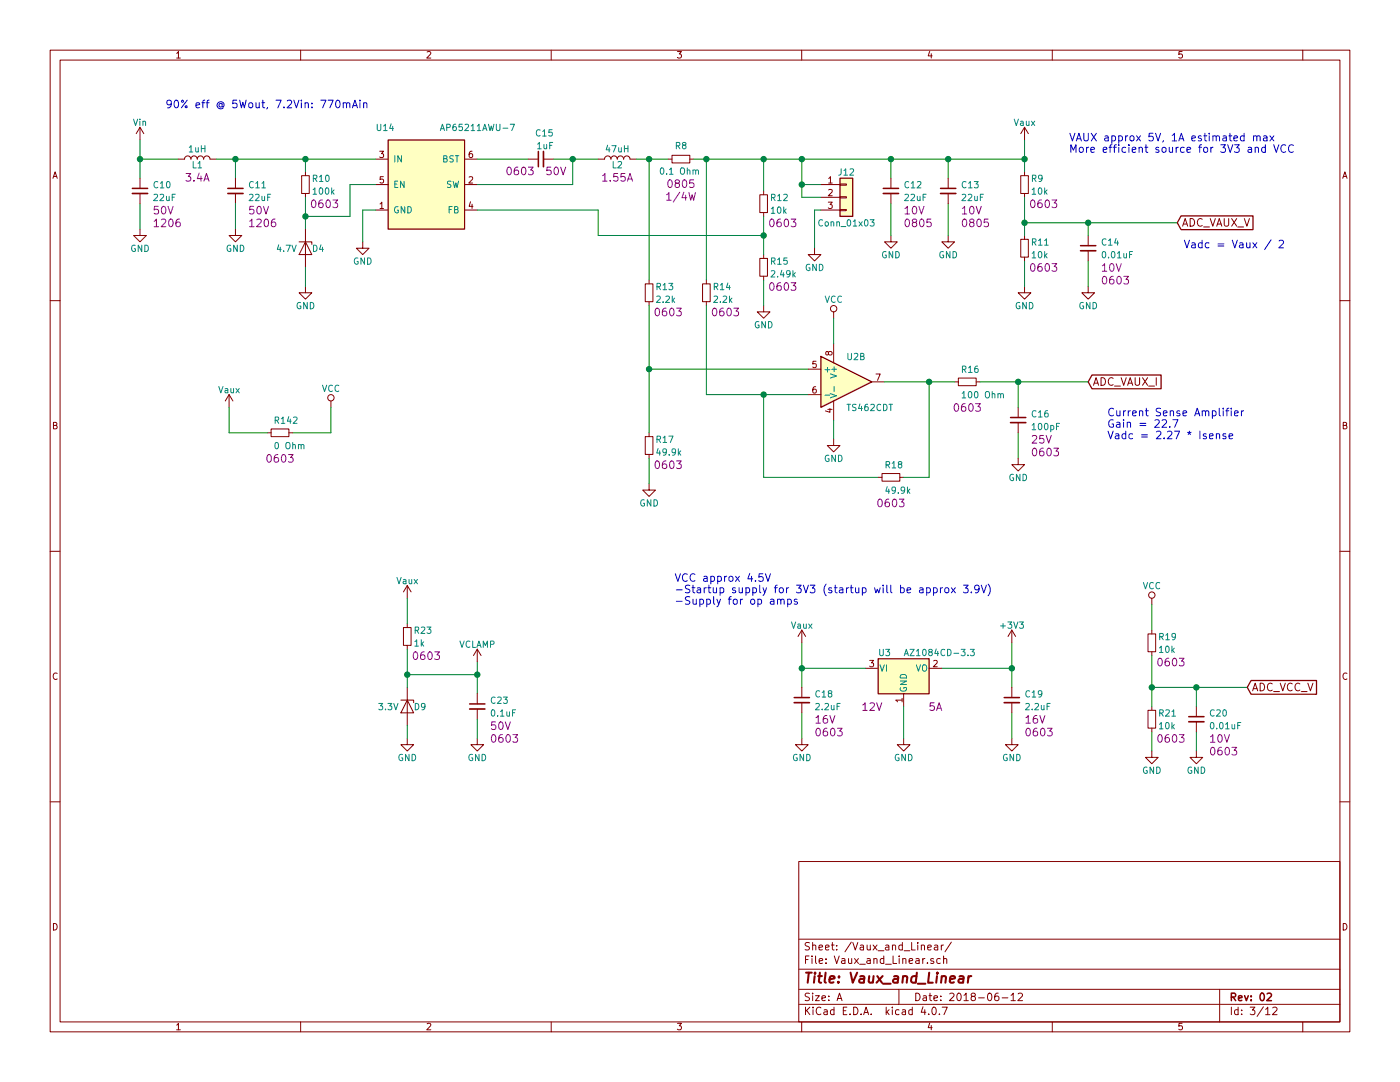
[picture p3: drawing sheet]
EESchema Schematic File Version 2
LIBS:power
LIBS:device
LIBS:switches
LIBS:relays
LIBS:motors
LIBS:transistors
LIBS:conn
LIBS:linear
LIBS:regul
LIBS:74xx
LIBS:cmos4000
LIBS:adc-dac
LIBS:memory
LIBS:xilinx
LIBS:microcontrollers
LIBS:dsp
LIBS:microchip
LIBS:analog_switches
LIBS:motorola
LIBS:texas
LIBS:intel
LIBS:audio
LIBS:interface
LIBS:digital-audio
LIBS:philips
LIBS:display
LIBS:cypress
LIBS:siliconi
LIBS:opto
LIBS:atmel
LIBS:contrib
LIBS:valves
LIBS:74xgxx
LIBS:ac-dc
LIBS:actel
LIBS:allegro
LIBS:Altera
LIBS:analog_devices
LIBS:battery_management
LIBS:bbd
LIBS:bosch
LIBS:brooktre
LIBS:cmos_ieee
LIBS:dc-dc
LIBS:diode
LIBS:elec-unifil
LIBS:ESD_Protection
LIBS:ftdi
LIBS:gennum
LIBS:graphic_symbols
LIBS:hc11
LIBS:infineon
LIBS:intersil
LIBS:ir
LIBS:Lattice
LIBS:leds
LIBS:LEM
LIBS:logic_programmable
LIBS:maxim
LIBS:mechanical
LIBS:microchip_dspic33dsc
LIBS:microchip_pic10mcu
LIBS:microchip_pic12mcu
LIBS:microchip_pic16mcu
LIBS:microchip_pic18mcu
LIBS:microchip_pic24mcu
LIBS:microchip_pic32mcu
LIBS:modules
LIBS:motor_drivers
LIBS:msp430
LIBS:nordicsemi
LIBS:nxp
LIBS:nxp_armmcu
LIBS:onsemi
LIBS:Oscillators
LIBS:Power_Management
LIBS:powerint
LIBS:pspice
LIBS:references
LIBS:rfcom
LIBS:RFSolutions
LIBS:sensors
LIBS:silabs
LIBS:stm8
LIBS:stm32
LIBS:supertex
LIBS:transf
LIBS:triac_thyristor
LIBS:ttl_ieee
LIBS:video
LIBS:wiznet
LIBS:Worldsemi
LIBS:Xicor
LIBS:zetex
LIBS:Symbols_DCDC-ACDC-Converter_RevC_20Jul2012
LIBS:Symbols_EN60617_13Mar2013
LIBS:Symbols_EN60617-10_HF-Radio_DRAFT_12Sep2013
LIBS:Symbols_ICs-Diskrete_RevD10
LIBS:Symbols_ICs-Opto_RevB_16Sep2013
LIBS:Symbols_Microcontroller_Philips-NXP_RevA_06Oct2013
LIBS:Symbols_Socket-DIN41612_RevA
LIBS:Symbols_Transformer-Diskrete_RevA
LIBS:SymbolsSimilarEN60617+oldDIN617-RevE8
LIBS:dk_Addressable-Specialty
LIBS:dk_Alarms-Buzzers-and-Sirens
LIBS:dk_Automotive-Relays
LIBS:dk_Balun
LIBS:dk_Barrel-Audio-Connectors
LIBS:dk_Battery-Holders-Clips-Contacts
LIBS:dk_Clock-Timing-Clock-Generators-PLLs-Frequency-Synthesizers
LIBS:dk_Clock-Timing-Programmable-Timers-and-Oscillators
LIBS:dk_Clock-Timing-Real-Time-Clocks
LIBS:dk_Coaxial-Connectors-RF
LIBS:dk_Current-Transducers
LIBS:dk_Data-Acquisition-ADCs-DACs-Special-Purpose
LIBS:dk_Data-Acquisition-Analog-to-Digital-Converters-ADC
LIBS:dk_Data-Acquisition-Digital-Potentiometers
LIBS:dk_Data-Acquisition-Digital-to-Analog-Converters-DAC
LIBS:dk_Data-Acquisition-Touch-Screen-Controllers
LIBS:dk_DC-DC-Converters
LIBS:dk_Digital-Isolators
LIBS:dk_Diodes-Bridge-Rectifiers
LIBS:dk_Diodes-Rectifiers-Arrays
LIBS:dk_Diodes-Rectifiers-Single
LIBS:dk_Diodes-Zener-Single
LIBS:dk_Display-Modules-LCD-OLED-Graphic
LIBS:dk_Display-Modules-LED-Character-and-Numeric
LIBS:dk_D-Sub-Connectors
LIBS:dk_Embedded-Microcontrollers
LIBS:dk_Encoders
LIBS:dk_Evaluation-Boards-Sensors
LIBS:dk_Ferrite-Beads-and-Chips
LIBS:dk_Fixed-Inductors
LIBS:dk_Fuses
LIBS:dk_Gas-Sensors
LIBS:dk_Humidity-Moisture-Sensors
LIBS:dk_Image-Sensors-Camera
LIBS:dk_Infrared-UV-Visible-Emitters
LIBS:dk_Inrush-Current-Limiters-ICL
LIBS:dk_Interface-Analog-Switches-Multiplexers-Demultiplexers
LIBS:dk_Interface-Analog-Switches-Special-Purpose
LIBS:dk_Interface-Controllers
LIBS:dk_Interface-Drivers-Receivers-Transceivers
LIBS:dk_Interface-I-O-Expanders
LIBS:dk_Interface-Modules
LIBS:dk_Interface-Sensor-and-Detector-Interfaces
LIBS:dk_Interface-Sensor-Capacitive-Touch
LIBS:dk_Interface-Specialized
LIBS:dk_LED-Indication-Discrete
LIBS:dk_LEDs-Circuit-Board-Indicators-Arrays-Light-Bars-Bar-Graphs
LIBS:dk_Linear-Amplifiers-Audio
LIBS:dk_Linear-Amplifiers-Instrumentation-OP-Amps-Buffer-Amps
LIBS:dk_Linear-Comparators
LIBS:dk_Logic-Buffers-Drivers-Receivers-Transceivers
LIBS:dk_Logic-Flip-Flops
LIBS:dk_Logic-Gates-and-Inverters
LIBS:dk_Logic-Multivibrators
LIBS:dk_Logic-Shift-Registers
LIBS:dk_Logic-Signal-Switches-Multiplexers-Decoders
LIBS:dk_Logic-Translators-Level-Shifters
LIBS:dk_Magnetic-Sensors-Compass-Magnetic-Field-Modules
LIBS:dk_Magnetic-Sensors-Linear-Compass-ICs
LIBS:dk_Magnetic-Sensors-Switches-Solid-State
LIBS:dk_Memory
LIBS:dk_Memory-Connectors-PC-Card-Sockets
LIBS:dk_Microphones
LIBS:dk_Modular-Connectors-Jacks
LIBS:dk_Modular-Connectors-Jacks-With-Magnetics
LIBS:dk_Motion-Sensors-Accelerometers
LIBS:dk_Motion-Sensors-IMUs-Inertial-Measurement-Units
LIBS:dk_Motion-Sensors-Tilt-Switches
LIBS:dk_Navigation-Switches-Joystick
LIBS:dk_Optical-Sensors-Ambient-Light-IR-UV-Sensors
LIBS:dk_Optical-Sensors-Photo-Detectors-Remote-Receiver
LIBS:dk_Optical-Sensors-Photodiodes
LIBS:dk_Optical-Sensors-Phototransistors
LIBS:dk_Optical-Sensors-Reflective-Analog-Output
LIBS:dk_Optoisolators-Logic-Output
LIBS:dk_Optoisolators-Transistor-Photovoltaic-Output
LIBS:dk_Optoisolators-Triac-SCR-Output
LIBS:dk_Oscillators
LIBS:dk_PMIC-AC-DC-Converters-Offline-Switchers
LIBS:dk_PMIC-Battery-Chargers
LIBS:dk_PMIC-Battery-Management
LIBS:dk_PMIC-Current-Regulation-Management
LIBS:dk_PMIC-Full-Half-Bridge-Drivers
LIBS:dk_PMIC-Gate-Drivers
LIBS:dk_PMIC-LED-Drivers
LIBS:dk_PMIC-Motor-Drivers-Controllers
LIBS:dk_PMIC-OR-Controllers-Ideal-Diodes
LIBS:dk_PMIC-Power-Distribution-Switches-Load-Drivers
LIBS:dk_PMIC-Power-Management-Specialized
LIBS:dk_PMIC-RMS-to-DC-Converters
LIBS:dk_PMIC-Supervisors
LIBS:dk_PMIC-Thermal-Management
LIBS:dk_PMIC-V-F-and-F-V-Converters
LIBS:dk_PMIC-Voltage-Reference
LIBS:dk_PMIC-Voltage-Regulators-DC-DC-Switching-Controllers
LIBS:dk_PMIC-Voltage-Regulators-DC-DC-Switching-Regulators
LIBS:dk_PMIC-Voltage-Regulators-Linear
LIBS:dk_PMIC-Voltage-Regulators-Special-Purpose
LIBS:dk_Power-Relays-Over-2-Amps
LIBS:dk_Pressure-Sensors-Transducers
LIBS:dk_Programmable-Oscillators
LIBS:dk_Pushbutton-Switches
LIBS:dk_Rectangular-Connectors-Headers-Male-Pins
LIBS:dk_Reed-Relays
LIBS:dk_Resistor-Networks-Arrays
LIBS:dk_RF-Amplifiers
LIBS:dk_RF-Antennas
LIBS:dk_RF-Demodulators
LIBS:dk_RF-Detectors
LIBS:dk_RF-Evaluation-and-Development-Kits-Boards
LIBS:dk_RFID-RF-Access-Monitoring-ICs
LIBS:dk_RF-Receivers
LIBS:dk_RF-Switches
LIBS:dk_RF-Transceiver-ICs
LIBS:dk_RF-Transceiver-Modules
LIBS:dk_RF-Transmitters
LIBS:dk_Rotary-Potentiometers-Rheostats
LIBS:dk_Sensors-Transducers_Accessories
LIBS:dk_Signal-Relays-Up-to-2-Amps
LIBS:dk_Slide-Switches
LIBS:dk_Solid-State-Relays
LIBS:dk_Specialized-ICs
LIBS:dk_Specialized-Sensors
LIBS:dk_Surge-Suppression-ICs
LIBS:dk_Tactile-Switches
LIBS:dk_Temperature-Sensors-Analog-and-Digital-Output
LIBS:dk_Thermal-Cutoffs-Thermal-Fuses
LIBS:dk_Thyristors-DIACs-SIDACs
LIBS:dk_Thyristors-SCRs
LIBS:dk_Thyristors-TRIACs
LIBS:dk_Toggle-Switches
LIBS:dk_Transistors-Bipolar-BJT-Arrays
LIBS:dk_Transistors-Bipolar-BJT-RF
LIBS:dk_Transistors-Bipolar-BJT-Single
LIBS:dk_Transistors-Bipolar-BJT-Single-Pre-Biased
LIBS:dk_Transistors-FETs-MOSFETs-Arrays
LIBS:dk_Transistors-FETs-MOSFETs-RF
LIBS:dk_Transistors-FETs-MOSFETs-Single
LIBS:dk_Transistors-JFETs
LIBS:dk_Trimmer-Potentiometers
LIBS:dk_TVS-Diodes
LIBS:dk_TVS-Mixed-Technology
LIBS:dk_USB-DVI-HDMI-Connectors
LIBS:CustomComponents
LIBS:TMS320F28027PTQR
LIBS:2920L200
LIBS:TMS320F28035PAGS
LIBS:1-1825027-1
LIBS:105133-0011
LIBS:614008235023
LIBS:CL-SB-23A-01
LIBS:NAS_Controller-cache
EELAYER 25 0
EELAYER END
$Descr A 11000 8500
encoding utf-8
Sheet 3 12
Title "Vaux_and_Linear"
Date "2018-06-12"
Rev "02"
Comp ""
Comment1 ""
Comment2 ""
Comment3 ""
Comment4 ""
$EndDescr
$Comp
L C_Small C10
U 1 1
P 1100 1500
F 0 "C10" H 1200 1550 50  0000 L CNN
F 1 "22uF" H 1200 1450 50  0000 L CNN
F 2 "Capacitors_SMD:C_1206" H 1100 1500 50  0001 C CNN
F 3 "" H 1100 1500 50  0001 C CNN
F 4 "50V" H 1200 1350 60  0000 L CNN "Voltage"
F 5 "1206" H 1200 1250 60  0000 L CNN "Package"
	1    1100 1500
	1    0    0    -1  
$EndComp
$Comp
L L L1
U 1 1
P 1550 1250
F 0 "L1" V 1500 1250 50  0000 C CNN
F 1 "1uH" V 1625 1250 50  0000 C CNN
F 2 "INDP2622X120N:INDP2622X120N" H 1550 1250 50  0001 C CNN
F 3 "" H 1550 1250 50  0001 C CNN
F 4 "3.4A" V 1400 1250 60  0000 C CNN "Current"
F 5 "49 mOhm" V 1550 1250 60  0001 C CNN "DCR"
	1    1550 1250
	0    -1   -1   0   
$EndComp
$Comp
L C_Small C11
U 1 1
P 1850 1500
F 0 "C11" H 1950 1550 50  0000 L CNN
F 1 "22uF" H 1950 1450 50  0000 L CNN
F 2 "Capacitors_SMD:C_1206" H 1850 1500 50  0001 C CNN
F 3 "" H 1850 1500 50  0001 C CNN
F 4 "50V" H 1950 1350 60  0000 L CNN "Voltage"
F 5 "1206" H 1950 1250 60  0000 L CNN "Package"
	1    1850 1500
	1    0    0    -1  
$EndComp
$Comp
L C_Small C15
U 1 1
P 4250 1250
F 0 "C15" V 4450 1150 50  0000 L CNN
F 1 "1uF" V 4350 1150 50  0000 L CNN
F 2 "Capacitors_SMD:C_0603" H 4250 1250 50  0001 C CNN
F 3 "" H 4250 1250 50  0001 C CNN
F 4 "50V" V 4150 1050 60  0000 L CNN "Voltage"
F 5 "0603" V 4150 1300 60  0000 L CNN "Package"
	1    4250 1250
	0    -1   -1   0   
$EndComp
$Comp
L L L2
U 1 1
P 4850 1250
F 0 "L2" V 4800 1250 50  0000 C CNN
F 1 "47uH" V 4925 1250 50  0000 C CNN
F 2 "CustomFootprints:Inductor_Taiyo-Yuden_NR-80xx_HandSoldering" H 4850 1250 50  0001 C CNN
F 3 "" H 4850 1250 50  0001 C CNN
F 4 "1.55A" V 4700 1250 60  0000 C CNN "Current"
	1    4850 1250
	0    -1   -1   0   
$EndComp
$Comp
L C_Small C12
U 1 1
P 7000 1500
F 0 "C12" H 7100 1550 50  0000 L CNN
F 1 "22uF" H 7100 1450 50  0000 L CNN
F 2 "Capacitors_SMD:C_0805" H 7000 1500 50  0001 C CNN
F 3 "" H 7000 1500 50  0001 C CNN
F 4 "10V" H 7100 1350 60  0000 L CNN "Voltage"
F 5 "0805" H 7100 1250 60  0000 L CNN "Package"
	1    7000 1500
	1    0    0    -1  
$EndComp
$Comp
L R_Small R9
U 1 1
P 8050 1450
F 0 "R9" H 8100 1500 50  0000 L CNN
F 1 "10k" H 8100 1400 50  0000 L CNN
F 2 "Resistors_SMD:R_0603" H 8050 1450 50  0001 C CNN
F 3 "" H 8050 1450 50  0001 C CNN
F 4 "0603" H 8200 1300 60  0000 C CNN "Package"
	1    8050 1450
	1    0    0    -1  
$EndComp
$Comp
L R_Small R11
U 1 1
P 8050 1950
F 0 "R11" H 8100 2000 50  0000 L CNN
F 1 "10k" H 8100 1900 50  0000 L CNN
F 2 "Resistors_SMD:R_0603" H 8050 1950 50  0001 C CNN
F 3 "" H 8050 1950 50  0001 C CNN
F 4 "0603" H 8200 1800 60  0000 C CNN "Package"
	1    8050 1950
	1    0    0    -1  
$EndComp
$Comp
L R_Small R8
U 1 1
P 5350 1250
F 0 "R8" V 5450 1200 50  0000 L CNN
F 1 "0.1 Ohm" V 5250 1100 50  0000 L CNN
F 2 "Resistors_SMD:R_0805" H 5350 1250 50  0001 C CNN
F 3 "" H 5350 1250 50  0001 C CNN
F 4 "0805" V 5150 1250 60  0000 C CNN "Package"
F 5 "1/4W" V 5050 1250 60  0000 C CNN "Power"
	1    5350 1250
	0    -1   -1   0   
$EndComp
$Comp
L TS462CDT U2
U 2 1
P 6650 3000
F 0 "U2" H 6650 3200 50  0000 L CNN
F 1 "TS462CDT" H 6650 2800 50  0000 L CNN
F 2 "digikey-footprints:SOIC-8_W3.9mm" H 6650 3000 50  0001 C CNN
F 3 "" H 6650 3000 50  0001 C CNN
	2    6650 3000
	1    0    0    -1  
$EndComp
$Comp
L R_Small R13
U 1 1
P 5100 2300
F 0 "R13" H 5150 2350 50  0000 L CNN
F 1 "2.2k" H 5150 2250 50  0000 L CNN
F 2 "Resistors_SMD:R_0603" H 5100 2300 50  0001 C CNN
F 3 "" H 5100 2300 50  0001 C CNN
F 4 "0603" H 5250 2150 60  0000 C CNN "Package"
	1    5100 2300
	1    0    0    -1  
$EndComp
$Comp
L R_Small R14
U 1 1
P 5550 2300
F 0 "R14" H 5600 2350 50  0000 L CNN
F 1 "2.2k" H 5600 2250 50  0000 L CNN
F 2 "Resistors_SMD:R_0603" H 5550 2300 50  0001 C CNN
F 3 "" H 5550 2300 50  0001 C CNN
F 4 "0603" H 5700 2150 60  0000 C CNN "Package"
	1    5550 2300
	1    0    0    -1  
$EndComp
$Comp
L R_Small R17
U 1 1
P 5100 3500
F 0 "R17" H 5150 3550 50  0000 L CNN
F 1 "49.9k" H 5150 3450 50  0000 L CNN
F 2 "Resistors_SMD:R_0603" H 5100 3500 50  0001 C CNN
F 3 "" H 5100 3500 50  0001 C CNN
F 4 "0603" H 5250 3350 60  0000 C CNN "Package"
	1    5100 3500
	1    0    0    -1  
$EndComp
$Comp
L R_Small R18
U 1 1
P 7000 3750
F 0 "R18" V 6900 3700 50  0000 L CNN
F 1 "49.9k" V 7100 3700 50  0000 L CNN
F 2 "Resistors_SMD:R_0603" H 7000 3750 50  0001 C CNN
F 3 "" H 7000 3750 50  0001 C CNN
F 4 "0603" V 7200 3750 60  0000 C CNN "Package"
	1    7000 3750
	0    1    1    0   
$EndComp
$Comp
L R_Small R16
U 1 1
P 7600 3000
F 0 "R16" V 7500 2950 50  0000 L CNN
F 1 "100 Ohm" V 7700 2950 50  0000 L CNN
F 2 "Resistors_SMD:R_0603" H 7600 3000 50  0001 C CNN
F 3 "" H 7600 3000 50  0001 C CNN
F 4 "0603" V 7800 3000 60  0000 C CNN "Package"
	1    7600 3000
	0    1    1    0   
$EndComp
$Comp
L C_Small C16
U 1 1
P 8000 3300
F 0 "C16" H 8100 3350 50  0000 L CNN
F 1 "100pF" H 8100 3250 50  0000 L CNN
F 2 "Capacitors_SMD:C_0603" H 8000 3300 50  0001 C CNN
F 3 "" H 8000 3300 50  0001 C CNN
F 4 "25V" H 8100 3150 60  0000 L CNN "Voltage"
F 5 "0603" H 8100 3050 60  0000 L CNN "Package"
	1    8000 3300
	1    0    0    -1  
$EndComp
$Comp
L GND #PWR16
U 1 1
P 1100 1800
F 0 "#PWR16" H 1100 1550 50  0001 C CNN
F 1 "GND" H 1100 1650 50  0000 C CNN
F 2 "" H 1100 1800 50  0001 C CNN
F 3 "" H 1100 1800 50  0001 C CNN
	1    1100 1800
	1    0    0    -1  
$EndComp
$Comp
L GND #PWR17
U 1 1
P 1850 1800
F 0 "#PWR17" H 1850 1550 50  0001 C CNN
F 1 "GND" H 1850 1650 50  0000 C CNN
F 2 "" H 1850 1800 50  0001 C CNN
F 3 "" H 1850 1800 50  0001 C CNN
	1    1850 1800
	1    0    0    -1  
$EndComp
$Comp
L GND #PWR20
U 1 1
P 2850 1900
F 0 "#PWR20" H 2850 1650 50  0001 C CNN
F 1 "GND" H 2850 1750 50  0000 C CNN
F 2 "" H 2850 1900 50  0001 C CNN
F 3 "" H 2850 1900 50  0001 C CNN
	1    2850 1900
	1    0    0    -1  
$EndComp
$Comp
L GND #PWR18
U 1 1
P 7000 1850
F 0 "#PWR18" H 7000 1600 50  0001 C CNN
F 1 "GND" H 7000 1700 50  0000 C CNN
F 2 "" H 7000 1850 50  0001 C CNN
F 3 "" H 7000 1850 50  0001 C CNN
	1    7000 1850
	1    0    0    -1  
$EndComp
$Comp
L GND #PWR19
U 1 1
P 7450 1850
F 0 "#PWR19" H 7450 1600 50  0001 C CNN
F 1 "GND" H 7450 1700 50  0000 C CNN
F 2 "" H 7450 1850 50  0001 C CNN
F 3 "" H 7450 1850 50  0001 C CNN
	1    7450 1850
	1    0    0    -1  
$EndComp
$Comp
L GND #PWR23
U 1 1
P 8050 2250
F 0 "#PWR23" H 8050 2000 50  0001 C CNN
F 1 "GND" H 8050 2100 50  0000 C CNN
F 2 "" H 8050 2250 50  0001 C CNN
F 3 "" H 8050 2250 50  0001 C CNN
	1    8050 2250
	1    0    0    -1  
$EndComp
$Comp
L C_Small C14
U 1 1
P 8550 1950
F 0 "C14" H 8650 2000 50  0000 L CNN
F 1 "0.01uF" H 8650 1900 50  0000 L CNN
F 2 "Capacitors_SMD:C_0603" H 8550 1950 50  0001 C CNN
F 3 "" H 8550 1950 50  0001 C CNN
F 4 "10V" H 8650 1800 60  0000 L CNN "Voltage"
F 5 "0603" H 8650 1700 60  0000 L CNN "Package"
	1    8550 1950
	1    0    0    -1  
$EndComp
$Comp
L GND #PWR24
U 1 1
P 8550 2250
F 0 "#PWR24" H 8550 2000 50  0001 C CNN
F 1 "GND" H 8550 2100 50  0000 C CNN
F 2 "" H 8550 2250 50  0001 C CNN
F 3 "" H 8550 2250 50  0001 C CNN
	1    8550 2250
	1    0    0    -1  
$EndComp
$Comp
L GND #PWR29
U 1 1
P 6550 3450
F 0 "#PWR29" H 6550 3200 50  0001 C CNN
F 1 "GND" H 6550 3300 50  0000 C CNN
F 2 "" H 6550 3450 50  0001 C CNN
F 3 "" H 6550 3450 50  0001 C CNN
	1    6550 3450
	1    0    0    -1  
$EndComp
$Comp
L GND #PWR30
U 1 1
P 8000 3600
F 0 "#PWR30" H 8000 3350 50  0001 C CNN
F 1 "GND" H 8000 3450 50  0000 C CNN
F 2 "" H 8000 3600 50  0001 C CNN
F 3 "" H 8000 3600 50  0001 C CNN
	1    8000 3600
	1    0    0    -1  
$EndComp
$Comp
L GND #PWR31
U 1 1
P 5100 3800
F 0 "#PWR31" H 5100 3550 50  0001 C CNN
F 1 "GND" H 5100 3650 50  0000 C CNN
F 2 "" H 5100 3800 50  0001 C CNN
F 3 "" H 5100 3800 50  0001 C CNN
	1    5100 3800
	1    0    0    -1  
$EndComp
$Comp
L Vin #PWR14
U 1 1
P 1100 1100
F 0 "#PWR14" H 1100 950 50  0001 C CNN
F 1 "Vin" H 1100 1240 50  0000 C CNN
F 2 "" H 1100 1100 50  0001 C CNN
F 3 "" H 1100 1100 50  0001 C CNN
	1    1100 1100
	1    0    0    -1  
$EndComp
$Comp
L Vaux #PWR15
U 1 1
P 8050 1100
F 0 "#PWR15" H 8050 950 50  0001 C CNN
F 1 "Vaux" H 8050 1240 50  0000 C CNN
F 2 "" H 8050 1100 50  0001 C CNN
F 3 "" H 8050 1100 50  0001 C CNN
	1    8050 1100
	1    0    0    -1  
$EndComp
Text GLabel 8550 3000 2    60   Input ~ 0
ADC_VAUX_I
Text GLabel 9250 1750 2    60   Input ~ 0
ADC_VAUX_V
$Comp
L VCC #PWR26
U 1 1
P 6550 2500
F 0 "#PWR26" H 6550 2350 50  0001 C CNN
F 1 "VCC" H 6550 2650 50  0000 C CNN
F 2 "" H 6550 2500 50  0001 C CNN
F 3 "" H 6550 2500 50  0001 C CNN
	1    6550 2500
	1    0    0    -1  
$EndComp
$Comp
L AZ1084CD-3.3 U3
U 1 1
P 7100 5250
F 0 "U3" H 6950 5375 50  0000 C CNN
F 1 "AZ1084CD-3.3" H 7100 5375 50  0000 L CNN
F 2 "TO_SOT_Packages_SMD:TO-252-2" H 7100 5450 50  0001 C CNN
F 3 "" H 7200 5000 50  0001 C CNN
F 4 "5A" H 7350 4950 60  0000 C CNN "Current"
F 5 "12V" H 6850 4950 60  0000 C CNN "Vin,max"
	1    7100 5250
	1    0    0    -1  
$EndComp
$Comp
L Vaux #PWR34
U 1 1
P 6300 5050
F 0 "#PWR34" H 6300 4900 50  0001 C CNN
F 1 "Vaux" H 6300 5190 50  0000 C CNN
F 2 "" H 6300 5050 50  0001 C CNN
F 3 "" H 6300 5050 50  0001 C CNN
	1    6300 5050
	1    0    0    -1  
$EndComp
$Comp
L GND #PWR39
U 1 1
P 6300 5800
F 0 "#PWR39" H 6300 5550 50  0001 C CNN
F 1 "GND" H 6300 5650 50  0000 C CNN
F 2 "" H 6300 5800 50  0001 C CNN
F 3 "" H 6300 5800 50  0001 C CNN
	1    6300 5800
	1    0    0    -1  
$EndComp
$Comp
L GND #PWR40
U 1 1
P 7100 5800
F 0 "#PWR40" H 7100 5550 50  0001 C CNN
F 1 "GND" H 7100 5650 50  0000 C CNN
F 2 "" H 7100 5800 50  0001 C CNN
F 3 "" H 7100 5800 50  0001 C CNN
	1    7100 5800
	1    0    0    -1  
$EndComp
$Comp
L GND #PWR41
U 1 1
P 7950 5800
F 0 "#PWR41" H 7950 5550 50  0001 C CNN
F 1 "GND" H 7950 5650 50  0000 C CNN
F 2 "" H 7950 5800 50  0001 C CNN
F 3 "" H 7950 5800 50  0001 C CNN
	1    7950 5800
	1    0    0    -1  
$EndComp
Wire Wire Line
	1100 1100 1100 1400
Wire Wire Line
	1400 1250 1100 1250
Connection ~ 1100 1250
Wire Wire Line
	1100 1600 1100 1800
Wire Wire Line
	1850 1600 1850 1800
Wire Wire Line
	1850 1400 1850 1250
Connection ~ 1850 1250
Wire Wire Line
	5000 1250 5250 1250
Wire Wire Line
	5450 1250 8050 1250
Wire Wire Line
	8050 1100 8050 1350
Wire Wire Line
	8050 1550 8050 1850
Wire Wire Line
	8050 2050 8050 2250
Wire Wire Line
	8550 1850 8550 1750
Wire Wire Line
	8050 1750 9250 1750
Connection ~ 8050 1750
Wire Wire Line
	8550 2050 8550 2250
Wire Wire Line
	7450 1600 7450 1850
Wire Wire Line
	7000 1600 7000 1850
Wire Wire Line
	7000 1400 7000 1250
Connection ~ 7000 1250
Wire Wire Line
	7450 1400 7450 1250
Connection ~ 7450 1250
Wire Wire Line
	5100 2200 5100 1250
Connection ~ 5100 1250
Wire Wire Line
	5550 2200 5550 1250
Connection ~ 5550 1250
Wire Wire Line
	5100 2400 5100 3400
Wire Wire Line
	6350 2900 5100 2900
Connection ~ 5100 2900
Wire Wire Line
	5550 2400 5550 3100
Wire Wire Line
	5550 3100 6350 3100
Wire Wire Line
	6550 3450 6550 3300
Wire Wire Line
	5100 3800 5100 3600
Wire Wire Line
	6900 3750 6000 3750
Wire Wire Line
	6000 3750 6000 3100
Connection ~ 6000 3100
Wire Wire Line
	6950 3000 7500 3000
Wire Wire Line
	7100 3750 7300 3750
Wire Wire Line
	7300 3750 7300 3000
Connection ~ 7300 3000
Wire Wire Line
	7700 3000 8550 3000
Wire Wire Line
	8000 3000 8000 3200
Wire Wire Line
	8000 3400 8000 3600
Connection ~ 8050 1250
Connection ~ 8000 3000
Connection ~ 8550 1750
Wire Wire Line
	6300 5050 6300 5400
Connection ~ 6300 5250
Wire Wire Line
	6300 5600 6300 5800
Wire Wire Line
	7100 5550 7100 5800
$Comp
L +3V3 #PWR35
U 1 1
P 7950 5050
F 0 "#PWR35" H 7950 4900 50  0001 C CNN
F 1 "+3V3" H 7950 5190 50  0000 C CNN
F 2 "" H 7950 5050 50  0001 C CNN
F 3 "" H 7950 5050 50  0001 C CNN
	1    7950 5050
	1    0    0    -1  
$EndComp
Wire Wire Line
	7950 5400 7950 5050
Wire Wire Line
	7400 5250 7950 5250
Connection ~ 7950 5250
Wire Wire Line
	7950 5600 7950 5800
Text Notes 5300 4750 0    60   ~ 0
VCC approx 4.5V\n-Startup supply for 3V3 (startup will be approx 3.9V)\n-Supply for op amps
Text Notes 8400 1200 0    60   ~ 0
VAUX approx 5V, 1A estimated max\nMore efficient source for 3V3 and VCC
Wire Wire Line
	6300 5250 6800 5250
Text Notes 8700 3450 0    60   ~ 0
Current Sense Amplifier\nGain = 22.7\nVadc = 2.27 * Isense
Text Notes 9300 1950 0    60   ~ 0
Vadc = Vaux / 2
$Comp
L C_Small C13
U 1 1
P 7450 1500
F 0 "C13" H 7550 1550 50  0000 L CNN
F 1 "22uF" H 7550 1450 50  0000 L CNN
F 2 "Capacitors_SMD:C_0805" H 7450 1500 50  0001 C CNN
F 3 "" H 7450 1500 50  0001 C CNN
F 4 "10V" H 7550 1350 60  0000 L CNN "Voltage"
F 5 "0805" H 7550 1250 60  0000 L CNN "Package"
	1    7450 1500
	1    0    0    -1  
$EndComp
$Comp
L R_Small R19
U 1 1
P 9050 5050
F 0 "R19" H 9100 5100 50  0000 L CNN
F 1 "10k" H 9100 5000 50  0000 L CNN
F 2 "Resistors_SMD:R_0603" H 9050 5050 50  0001 C CNN
F 3 "" H 9050 5050 50  0001 C CNN
F 4 "0603" H 9200 4900 60  0000 C CNN "Package"
	1    9050 5050
	1    0    0    -1  
$EndComp
$Comp
L R_Small R21
U 1 1
P 9050 5650
F 0 "R21" H 9100 5700 50  0000 L CNN
F 1 "10k" H 9100 5600 50  0000 L CNN
F 2 "Resistors_SMD:R_0603" H 9050 5650 50  0001 C CNN
F 3 "" H 9050 5650 50  0001 C CNN
F 4 "0603" H 9200 5500 60  0000 C CNN "Package"
	1    9050 5650
	1    0    0    -1  
$EndComp
$Comp
L C_Small C20
U 1 1
P 9400 5650
F 0 "C20" H 9500 5700 50  0000 L CNN
F 1 "0.01uF" H 9500 5600 50  0000 L CNN
F 2 "Capacitors_SMD:C_0603" H 9400 5650 50  0001 C CNN
F 3 "" H 9400 5650 50  0001 C CNN
F 4 "10V" H 9500 5500 60  0000 L CNN "Voltage"
F 5 "0603" H 9500 5400 60  0000 L CNN "Package"
	1    9400 5650
	1    0    0    -1  
$EndComp
$Comp
L GND #PWR43
U 1 1
P 9400 5900
F 0 "#PWR43" H 9400 5650 50  0001 C CNN
F 1 "GND" H 9400 5750 50  0000 C CNN
F 2 "" H 9400 5900 50  0001 C CNN
F 3 "" H 9400 5900 50  0001 C CNN
	1    9400 5900
	1    0    0    -1  
$EndComp
$Comp
L GND #PWR42
U 1 1
P 9050 5900
F 0 "#PWR42" H 9050 5650 50  0001 C CNN
F 1 "GND" H 9050 5750 50  0000 C CNN
F 2 "" H 9050 5900 50  0001 C CNN
F 3 "" H 9050 5900 50  0001 C CNN
	1    9050 5900
	1    0    0    -1  
$EndComp
Text GLabel 9800 5400 2    60   Input ~ 0
ADC_VCC_V
$Comp
L VCC #PWR33
U 1 1
P 9050 4750
F 0 "#PWR33" H 9050 4600 50  0001 C CNN
F 1 "VCC" H 9050 4900 50  0000 C CNN
F 2 "" H 9050 4750 50  0001 C CNN
F 3 "" H 9050 4750 50  0001 C CNN
	1    9050 4750
	1    0    0    -1  
$EndComp
Wire Wire Line
	9050 4750 9050 4950
Wire Wire Line
	9050 5150 9050 5550
Wire Wire Line
	9050 5750 9050 5900
Wire Wire Line
	9800 5400 9050 5400
Connection ~ 9050 5400
Wire Wire Line
	9400 5550 9400 5400
Connection ~ 9400 5400
Wire Wire Line
	9400 5750 9400 5900
$Comp
L R_Small R23
U 1 1
P 3200 5000
F 0 "R23" H 3250 5050 50  0000 L CNN
F 1 "1k" H 3250 4950 50  0000 L CNN
F 2 "Resistors_SMD:R_0603" H 3200 5000 50  0001 C CNN
F 3 "" H 3200 5000 50  0001 C CNN
F 4 "0603" H 3350 4850 60  0000 C CNN "Package"
	1    3200 5000
	1    0    0    -1  
$EndComp
$Comp
L D_Zener D9
U 1 1
P 3200 5550
F 0 "D9" V 3200 5650 50  0000 C CNN
F 1 "3.3V" V 3200 5400 50  0000 C CNN
F 2 "Diodes_SMD:D_SOD-123" H 3200 5550 50  0001 C CNN
F 3 "" H 3200 5550 50  0001 C CNN
	1    3200 5550
	0    1    1    0   
$EndComp
$Comp
L GND #PWR37
U 1 1
P 3200 5800
F 0 "#PWR37" H 3200 5550 50  0001 C CNN
F 1 "GND" H 3200 5650 50  0000 C CNN
F 2 "" H 3200 5800 50  0001 C CNN
F 3 "" H 3200 5800 50  0001 C CNN
	1    3200 5800
	1    0    0    -1  
$EndComp
Wire Wire Line
	3200 5700 3200 5800
Wire Wire Line
	3200 5400 3200 5100
$Comp
L VCLAMP #PWR36
U 1 1
P 3750 5200
F 0 "#PWR36" H 3750 5050 50  0001 C CNN
F 1 "VCLAMP" H 3750 5340 50  0000 C CNN
F 2 "" H 3750 5200 50  0001 C CNN
F 3 "" H 3750 5200 50  0001 C CNN
	1    3750 5200
	1    0    0    -1  
$EndComp
Wire Wire Line
	3750 5200 3750 5450
Wire Wire Line
	3750 5300 3200 5300
Connection ~ 3200 5300
$Comp
L C_Small C23
U 1 1
P 3750 5550
F 0 "C23" H 3850 5600 50  0000 L CNN
F 1 "0.1uF" H 3850 5500 50  0000 L CNN
F 2 "Capacitors_SMD:C_0603" H 3750 5550 50  0001 C CNN
F 3 "" H 3750 5550 50  0001 C CNN
F 4 "50V" H 3850 5400 60  0000 L CNN "Voltage"
F 5 "0603" H 3850 5300 60  0000 L CNN "Package"
	1    3750 5550
	1    0    0    -1  
$EndComp
$Comp
L GND #PWR38
U 1 1
P 3750 5800
F 0 "#PWR38" H 3750 5550 50  0001 C CNN
F 1 "GND" H 3750 5650 50  0000 C CNN
F 2 "" H 3750 5800 50  0001 C CNN
F 3 "" H 3750 5800 50  0001 C CNN
	1    3750 5800
	1    0    0    -1  
$EndComp
Wire Wire Line
	3750 5800 3750 5650
Connection ~ 3750 5300
Text Notes 1300 850  0    60   ~ 0
90% eff @ 5Wout, 7.2Vin: 770mAin
$Comp
L C_Small C18
U 1 1
P 6300 5500
F 0 "C18" H 6400 5550 50  0000 L CNN
F 1 "2.2uF" H 6400 5450 50  0000 L CNN
F 2 "Capacitors_SMD:C_0603" H 6300 5500 50  0001 C CNN
F 3 "" H 6300 5500 50  0001 C CNN
F 4 "16V" H 6400 5350 60  0000 L CNN "Voltage"
F 5 "0603" H 6400 5250 60  0000 L CNN "Package"
	1    6300 5500
	1    0    0    -1  
$EndComp
$Comp
L C_Small C19
U 1 1
P 7950 5500
F 0 "C19" H 8050 5550 50  0000 L CNN
F 1 "2.2uF" H 8050 5450 50  0000 L CNN
F 2 "Capacitors_SMD:C_0603" H 7950 5500 50  0001 C CNN
F 3 "" H 7950 5500 50  0001 C CNN
F 4 "16V" H 8050 5350 60  0000 L CNN "Voltage"
F 5 "0603" H 8050 5250 60  0000 L CNN "Package"
	1    7950 5500
	1    0    0    -1  
$EndComp
$Comp
L D_Zener D4
U 1 1
P 2400 1950
F 0 "D4" V 2400 2050 50  0000 C CNN
F 1 "4.7V" V 2400 1800 50  0000 C CNN
F 2 "Diodes_SMD:D_SOD-123" H 2400 1950 50  0001 C CNN
F 3 "" H 2400 1950 50  0001 C CNN
	1    2400 1950
	0    1    1    0   
$EndComp
$Comp
L AP65211AWU-7 U14
U 1 1
P 3350 1450
F 0 "U14" H 3100 1900 50  0000 R CNN
F 1 "AP65211AWU-7" H 4050 1900 50  0000 R CNN
F 2 "TO_SOT_Packages_SMD:SOT-23-6_Handsoldering" H 3400 1200 50  0001 L CNN
F 3 "" H 3450 1450 50  0001 C CNN
	1    3350 1450
	1    0    0    -1  
$EndComp
Wire Wire Line
	4350 1250 4700 1250
Wire Wire Line
	4500 1250 4500 1450
Wire Wire Line
	4500 1450 3750 1450
Wire Wire Line
	1700 1250 2950 1250
$Comp
L R_Small R10
U 1 1
P 2400 1450
F 0 "R10" H 2450 1500 50  0000 L CNN
F 1 "100k" H 2450 1400 50  0000 L CNN
F 2 "Resistors_SMD:R_0603" H 2400 1450 50  0001 C CNN
F 3 "" H 2400 1450 50  0001 C CNN
F 4 "0603" H 2550 1300 60  0000 C CNN "Package"
	1    2400 1450
	1    0    0    -1  
$EndComp
Wire Wire Line
	2400 1350 2400 1250
Connection ~ 2400 1250
Wire Wire Line
	2400 1550 2400 1800
Wire Wire Line
	2400 1700 2750 1700
Wire Wire Line
	2750 1700 2750 1450
Wire Wire Line
	2750 1450 2950 1450
Wire Wire Line
	2850 1900 2850 1650
Wire Wire Line
	2850 1650 2950 1650
Wire Wire Line
	6550 2500 6550 2700
$Comp
L R_Small R12
U 1 1
P 6000 1600
F 0 "R12" H 6050 1650 50  0000 L CNN
F 1 "10k" H 6050 1550 50  0000 L CNN
F 2 "Resistors_SMD:R_0603" H 6000 1600 50  0001 C CNN
F 3 "" H 6000 1600 50  0001 C CNN
F 4 "0603" H 6150 1450 60  0000 C CNN "Package"
	1    6000 1600
	1    0    0    -1  
$EndComp
Wire Wire Line
	6000 1500 6000 1250
Connection ~ 6000 1250
$Comp
L R_Small R15
U 1 1
P 6000 2100
F 0 "R15" H 6050 2150 50  0000 L CNN
F 1 "2.49k" H 6050 2050 50  0000 L CNN
F 2 "Resistors_SMD:R_0603" H 6000 2100 50  0001 C CNN
F 3 "" H 6000 2100 50  0001 C CNN
F 4 "0603" H 6150 1950 60  0000 C CNN "Package"
	1    6000 2100
	1    0    0    -1  
$EndComp
$Comp
L GND #PWR25
U 1 1
P 6000 2400
F 0 "#PWR25" H 6000 2150 50  0001 C CNN
F 1 "GND" H 6000 2250 50  0000 C CNN
F 2 "" H 6000 2400 50  0001 C CNN
F 3 "" H 6000 2400 50  0001 C CNN
	1    6000 2400
	1    0    0    -1  
$EndComp
Wire Wire Line
	6000 2400 6000 2200
Wire Wire Line
	6000 2000 6000 1700
Wire Wire Line
	3750 1650 4700 1650
Wire Wire Line
	4700 1650 4700 1850
Wire Wire Line
	4700 1850 6000 1850
Connection ~ 6000 1850
Connection ~ 4500 1250
Wire Wire Line
	4150 1250 3750 1250
$Comp
L GND #PWR22
U 1 1
P 2400 2250
F 0 "#PWR22" H 2400 2000 50  0001 C CNN
F 1 "GND" H 2400 2100 50  0000 C CNN
F 2 "" H 2400 2250 50  0001 C CNN
F 3 "" H 2400 2250 50  0001 C CNN
	1    2400 2250
	1    0    0    -1  
$EndComp
Wire Wire Line
	2400 2250 2400 2100
Connection ~ 2400 1700
$Comp
L Vaux #PWR32
U 1 1
P 3200 4700
F 0 "#PWR32" H 3200 4550 50  0001 C CNN
F 1 "Vaux" H 3200 4840 50  0000 C CNN
F 2 "" H 3200 4700 50  0001 C CNN
F 3 "" H 3200 4700 50  0001 C CNN
	1    3200 4700
	1    0    0    -1  
$EndComp
Wire Wire Line
	3200 4700 3200 4900
$Comp
L Vaux #PWR27
U 1 1
P 1800 3200
F 0 "#PWR27" H 1800 3050 50  0001 C CNN
F 1 "Vaux" H 1800 3340 50  0000 C CNN
F 2 "" H 1800 3200 50  0001 C CNN
F 3 "" H 1800 3200 50  0001 C CNN
	1    1800 3200
	1    0    0    -1  
$EndComp
Wire Wire Line
	1800 3200 1800 3400
$Comp
L VCC #PWR28
U 1 1
P 2600 3200
F 0 "#PWR28" H 2600 3050 50  0001 C CNN
F 1 "VCC" H 2600 3350 50  0000 C CNN
F 2 "" H 2600 3200 50  0001 C CNN
F 3 "" H 2600 3200 50  0001 C CNN
	1    2600 3200
	1    0    0    -1  
$EndComp
Wire Wire Line
	2600 3200 2600 3400
$Comp
L R_Small R142
U 1 1
P 2200 3400
F 0 "R142" V 2100 3350 50  0000 L CNN
F 1 "0 Ohm" V 2300 3350 50  0000 L CNN
F 2 "Resistors_SMD:R_0603" H 2200 3400 50  0001 C CNN
F 3 "" H 2200 3400 50  0001 C CNN
F 4 "0603" V 2400 3400 60  0000 C CNN "Package"
	1    2200 3400
	0    1    1    0   
$EndComp
Wire Wire Line
	2600 3400 2300 3400
Wire Wire Line
	1800 3400 2100 3400
$Comp
L Conn_01x03 J12
U 1 1
P 6650 1550
F 0 "J12" H 6650 1750 50  0000 C CNN
F 1 "Conn_01x03" H 6650 1350 50  0000 C CNN
F 2 "Pin_Headers:Pin_Header_Straight_1x03_Pitch2.54mm_SMD_Pin1Right" H 6650 1550 50  0001 C CNN
F 3 "" H 6650 1550 50  0001 C CNN
	1    6650 1550
	1    0    0    -1  
$EndComp
$Comp
L GND #PWR21
U 1 1
P 6400 1950
F 0 "#PWR21" H 6400 1700 50  0001 C CNN
F 1 "GND" H 6400 1800 50  0000 C CNN
F 2 "" H 6400 1950 50  0001 C CNN
F 3 "" H 6400 1950 50  0001 C CNN
	1    6400 1950
	1    0    0    -1  
$EndComp
Wire Wire Line
	6400 1650 6400 1950
Wire Wire Line
	6400 1650 6450 1650
Wire Wire Line
	6450 1550 6300 1550
Wire Wire Line
	6300 1550 6300 1250
Connection ~ 6300 1250
Wire Wire Line
	6450 1450 6300 1450
Connection ~ 6300 1450
$EndSCHEMATC
